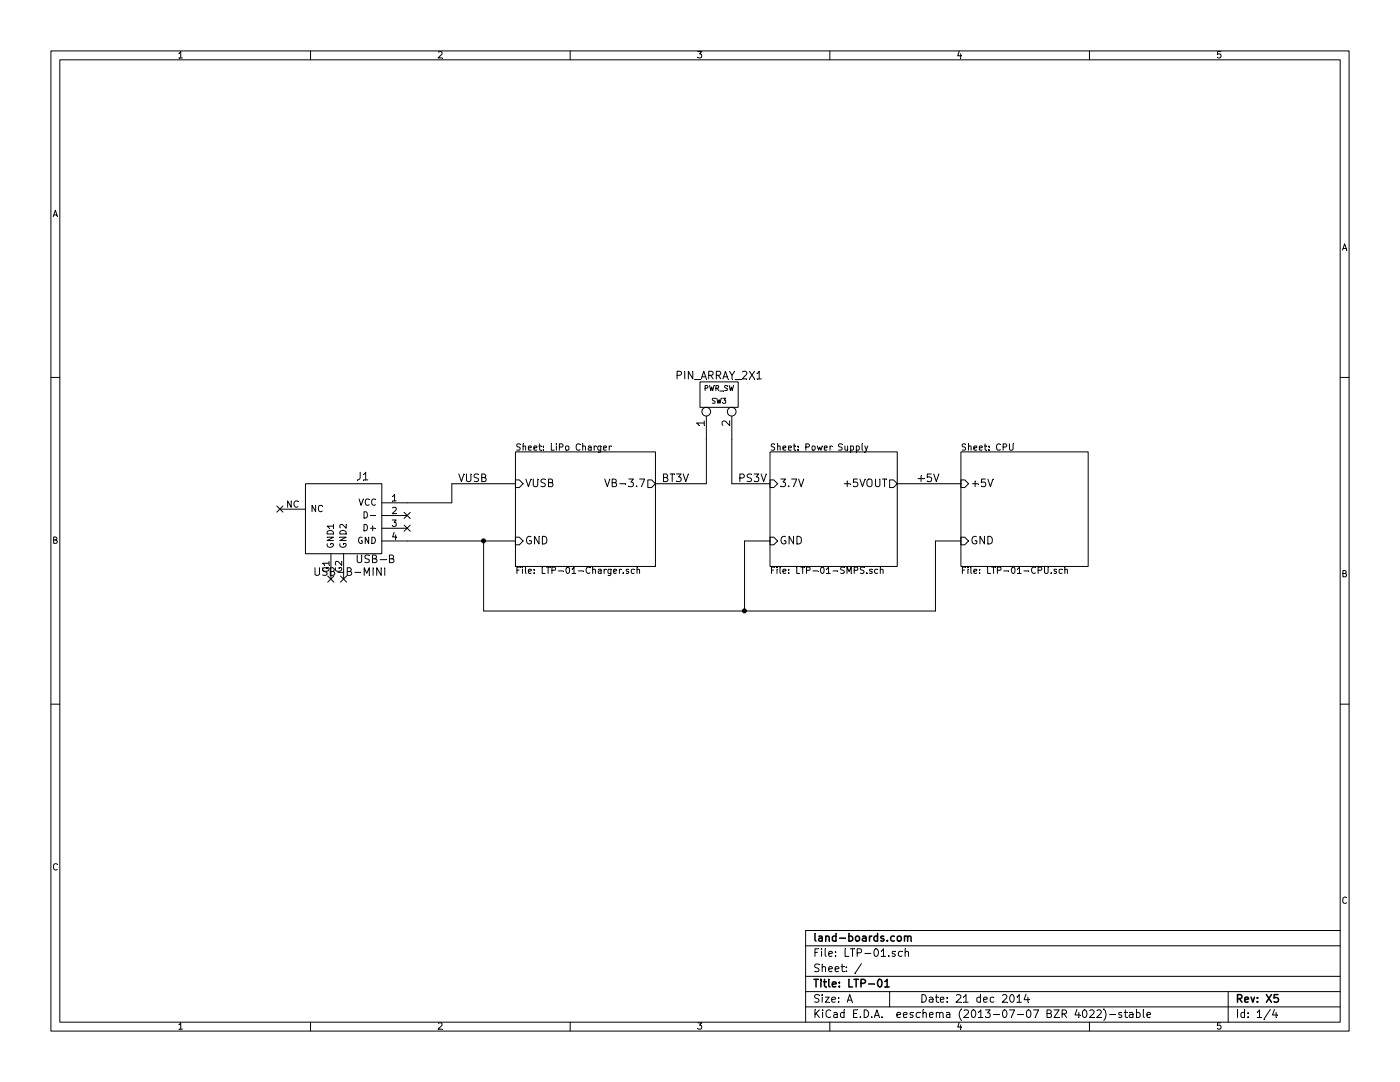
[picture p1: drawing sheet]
EESchema Schematic File Version 2
LIBS:power
LIBS:device
LIBS:conn
LIBS:linear
LIBS:regul
LIBS:microcontrollers
LIBS:LTP-01-cache
EELAYER 27 0
EELAYER END
$Descr A 11000 8500
encoding utf-8
Sheet 1 4
Title "LTP-01"
Date "21 dec 2014"
Rev "X5"
Comp "land-boards.com"
Comment1 ""
Comment2 ""
Comment3 ""
Comment4 ""
$EndDescr
$Sheet
S 4050 3550 1100 900 
U 53F73907
F0 "LiPo Charger" 50
F1 "LTP-01-Charger.sch" 50
F2 "VUSB" I L 4050 3800 60 
F3 "VB-3.7" O R 5150 3800 60 
F4 "GND" I L 4050 4250 60 
$EndSheet
$Sheet
S 6050 3550 1000 900 
U 53F73A22
F0 "Power Supply" 50
F1 "LTP-01-SMPS.sch" 50
F2 "3.7V" I L 6050 3800 60 
F3 "GND" I L 6050 4250 60 
F4 "+5VOUT" O R 7050 3800 60 
$EndSheet
$Sheet
S 7550 3550 1000 900 
U 53F74296
F0 "CPU" 50
F1 "LTP-01-CPU.sch" 50
F2 "+5V" I L 7550 3800 60 
F3 "GND" I L 7550 4250 60 
$EndSheet
$Comp
L USB-B J1
U 1 1
P 2750 4500
F 0 "J1" H 2850 5250 60  0000 C CNN
F 1 "USB-B" H 2950 4600 60  0000 C CNN
F 2 "USB-B-MINI" H 2750 4500 60  0000 C CNN
F 3 "~" H 2750 4500 60  0000 C CNN
	1    2750 4500
	1    0    0    -1  
$EndComp
Wire Wire Line
	3200 4250 4050 4250
Wire Wire Line
	4050 3800 3550 3800
Wire Wire Line
	3550 3800 3550 3950
Wire Wire Line
	3550 3950 3200 3950
NoConn ~ 3200 4050
NoConn ~ 3200 4150
NoConn ~ 2700 4550
NoConn ~ 2600 4550
NoConn ~ 2200 4000
Wire Wire Line
	3800 4250 3800 4800
Wire Wire Line
	3800 4800 7350 4800
Wire Wire Line
	7350 4800 7350 4250
Wire Wire Line
	7350 4250 7550 4250
Connection ~ 3800 4250
Wire Wire Line
	6050 4250 5850 4250
Wire Wire Line
	5850 4250 5850 4800
Connection ~ 5850 4800
Text Label 3600 3800 0    60   ~ 0
VUSB
Text Label 5200 3800 0    60   ~ 0
BT3V
$Comp
L CONN_2 SW3
U 1 1
P 5650 3100
F 0 "SW3" V 5600 3100 40  0000 C CNN
F 1 "PWR_SW" V 5700 3100 40  0000 C CNN
F 2 "PIN_ARRAY_2X1" V 5800 3100 60  0000 C CNN
F 3 "" H 5650 3100 60  0000 C CNN
	1    5650 3100
	0    -1   -1   0   
$EndComp
Wire Wire Line
	7050 3800 7550 3800
Wire Wire Line
	5550 3800 5550 3450
Wire Wire Line
	5750 3800 5750 3450
Text Label 7200 3800 0    60   ~ 0
+5V
Wire Wire Line
	5150 3800 5550 3800
Wire Wire Line
	5750 3800 6050 3800
Text Label 5800 3800 0    60   ~ 0
PS3V
$EndSCHEMATC
